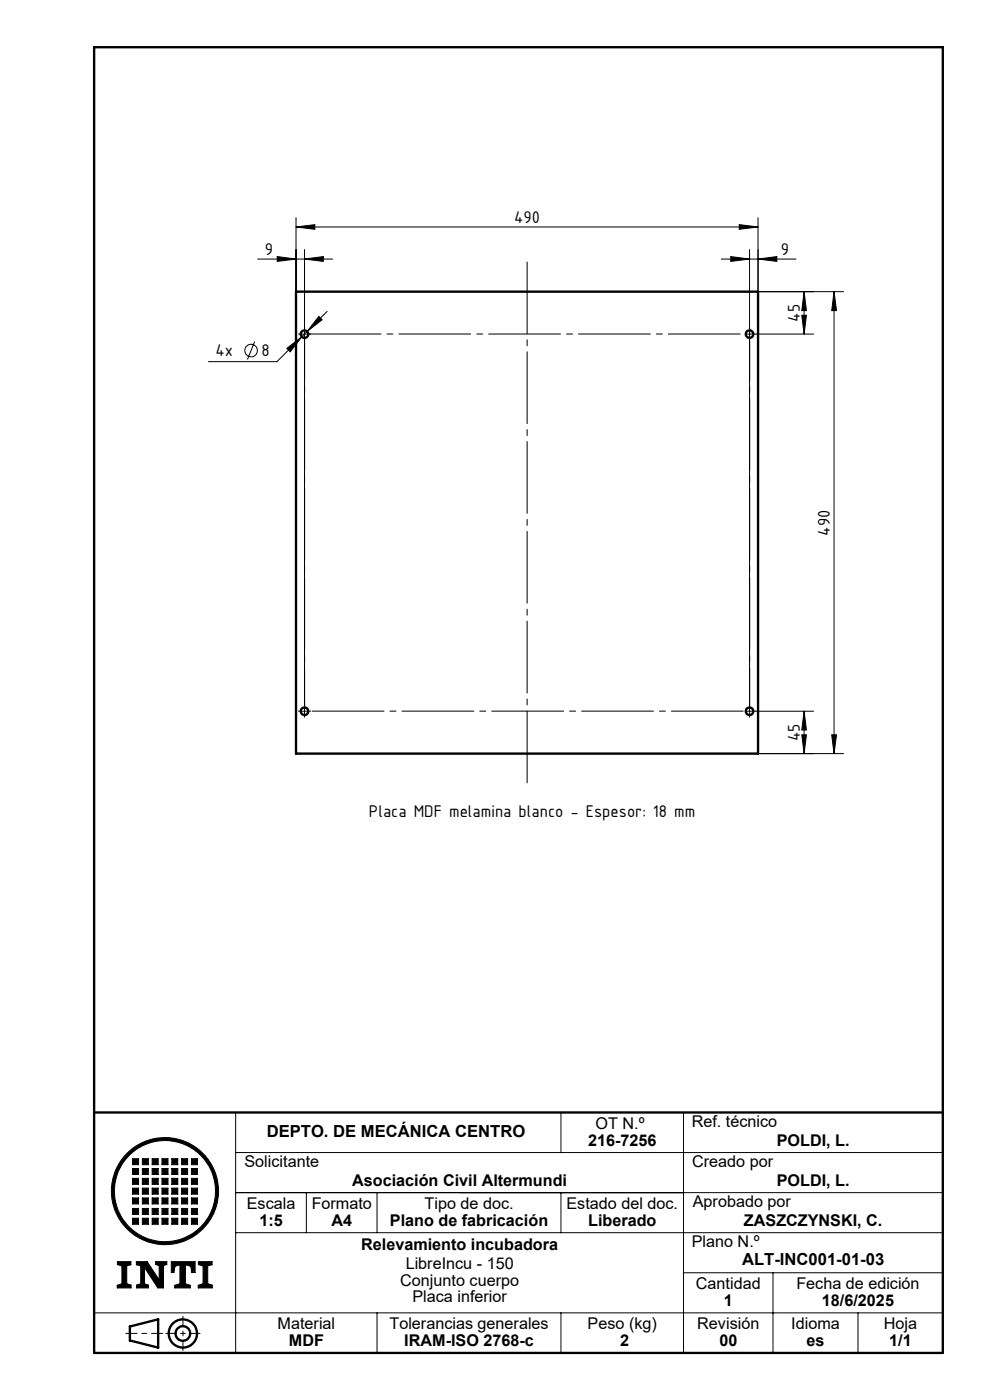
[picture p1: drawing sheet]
<svg xmlns="http://www.w3.org/2000/svg" width="210mm" height="297mm" viewBox="0 0 210 297" stroke-linecap="round" stroke-linejoin="round" font-family="sans-serif">
<g fill="none" stroke="#000" stroke-width=".21">
<path d="M54.6 55h16M58.8 54.4l4 .6-4 .5zM62.8 48.2l4-.5v.9zM62.8 46.2v15.7M62.8 48.2h98M64.6 55l4-.6v1.1zM64.6 52.9v96.4M153 55h15.8M155 54.4l4 .6-4 .5zM156.8 47.7l4 .5-4 .4zM159 52.9v96.5M160.8 46.2v15.7h18.1"/>
<path d="M160.8 55l4-.6v1.1zM54 72.5l-1.5 3.8M60.9 73.9l3.1-2.5-2.4 3.2zM64.1 70.9h1M67.6 67.1l.7 .7-3.1 2.5zM69.4 66.1l-10.7 10.6h-14.5M158.5 70.9h1M160.3 70.9h12.3M170.1 66.9h1l-.5 4zM170.6 61.9v9M170.6 61.9l.5 4h-1zM176.9 61.9v98"/>
<path d="M176.9 61.9l.5 4h-1zM64.1 150.9h1M64.6 150.4v1M158.5 150.9h1M159 150.4v1M160.3 150.9h12.3M160.8 159.9h18.1M170.1 155.9h1l-.5 4zM170.6 150.9v9M170.6 150.9l.5 4h-1zM176.4 155.9h1l-.5 4zM20 236v51"/>
<path d="M50 236v51M119 236v8.5M149.2 236h-4.2v51M28.1 245.8h1.3v1.3h-1.3zM28.1 247.9h1.3v1.3h-1.3zM28.1 250h1.3v1.2h-1.3zM28.1 252.1h1.3v1.2h-1.3zM28.1 254.1h1.3v1.3h-1.3zM28.1 256.4h1.3v1.2h-1.3zM28.1 258.4h1.3v1.3h-1.3zM30.2 245.8h1.3v1.3h-1.3zM30.2 247.9h1.3v1.3h-1.3z"/>
<path d="M30.2 250h1.3v1.2h-1.3zM30.2 252.1h1.3v1.2h-1.3zM30.2 254.1h1.3v1.3h-1.3zM30.2 256.4h1.3v1.2h-1.3zM30.2 258.4h1.3v1.3h-1.3zM32.3 245.8h1.2v1.3h-1.2zM32.3 247.9h1.2v1.3h-1.2zM32.3 250h1.2v1.2h-1.2zM32.3 252.1h1.2v1.2h-1.2zM32.3 254.1h1.2v1.3h-1.2zM32.3 256.4h1.2v1.2h-1.2zM32.3 258.4h1.2v1.3h-1.2z"/>
<path d="M34.4 245.8h1.2v1.3h-1.2zM34.4 247.9h1.2v1.3h-1.2zM34.4 250h1.2v1.2h-1.2zM34.4 252.1h1.2v1.2h-1.2zM34.4 254.1h1.2v1.3h-1.2zM34.4 256.4h1.2v1.2h-1.2zM34.4 258.4h1.2v1.3h-1.2zM36.4 245.8h1.3v1.3h-1.3zM36.4 247.9h1.3v1.3h-1.3zM36.4 250h1.3v1.2h-1.3zM36.4 252.1h1.3v1.2h-1.3zM36.4 254.1h1.3v1.3h-1.3z"/>
<path d="M36.4 256.4h1.3v1.2h-1.3zM36.4 258.4h1.3v1.3h-1.3zM38.5 245.8h1.3v1.3h-1.3zM38.5 247.9h1.3v1.3h-1.3zM38.5 250h1.3v1.2h-1.3zM38.5 252.1h1.3v1.2h-1.3zM38.5 254.1h1.3v1.3h-1.3zM38.5 256.4h1.3v1.2h-1.3zM38.5 258.4h1.3v1.3h-1.3zM40.6 245.8h1.3v1.3h-1.3zM40.6 247.9h1.3v1.3h-1.3zM40.6 250h1.3v1.2h-1.3z"/>
<path d="M40.6 252.1h1.3v1.2h-1.3zM40.6 254.1h1.3v1.3h-1.3zM40.6 256.4h1.3v1.2h-1.3zM40.6 258.4h1.3v1.3h-1.3zM50 253h150M50 244.5h150M65 253v8.5M80 253v8.5M119 253v8.5M20 278.5h180M24.9 267.6h2.9v.7l-.9 .2v3.8l.9 .3v.6h-2.9v-.5l1-.4v-3.8l-1-.2zM28.9 267.6h2.3l2.6 3.9v-3l-.8-.3v-.6h2.4v.6l-.7 .3v4.7h-1.2l-2.8-4.3v3.4l.8 .3v.6h-2.5v-.6l.8-.3v-3.8l-.9-.2z"/>
<path d="M36.3 267.6h5.1v2.3h-.7l-.2-1.3-1.2-.3v4l1.1 .4v.5h-3.3v-.5l1.1-.4v-4l-1.1 .3-.2 1.3h-.6zM42.1 267.6h2.9v.7l-.9 .2v3.8l.9 .3v.6h-2.9v-.5l1-.4v-3.8l-1-.2zM50 261.5h150M80 278.5v8.5M119 278.5v8.5M145 270h55M164 270v17M182 278.5v8.5"/>
<circle cx="53.3" cy="74.4" r="1.34"/>
<circle cx="35" cy="252.7" r="11.4"/>
<circle cx="35" cy="252.7" r="10.7"/>
</g>
<g fill="none" stroke="#000" stroke-width=".5">
<path d="M20 10h180v277h-180zM62.8 61.9h98v98h-98zM20 236h180M27.6 281.4l5.9-1.5v6l-5.9-1.5z"/>
<circle cx="64.6" cy="70.9" r=".81"/>
<circle cx="159" cy="70.9" r=".81"/>
<circle cx="64.6" cy="150.9" r=".81"/>
<circle cx="159" cy="150.9" r=".81"/>
<circle cx="38.8" cy="282.9" r="3"/>
<circle cx="38.8" cy="282.9" r="1.55"/>
</g>
<path d="M26.7 282.9h7.8" fill="none" stroke="#000" stroke-width=".21" stroke-dasharray="6.1 1 1 1" stroke-dashoffset="3.7"/>
<path d="M38.8 279.2v7.3M35.2 282.9h7.2" fill="none" stroke="#000" stroke-width=".21" stroke-dasharray="6.1 1 1 1" stroke-dashoffset="4"/>
<g fill="#000">
<path d="M24.9 267.6v.7l1 .2v3.8l-1 .4v.5h2.9v-.6l-.9-.3v-3.8l.9-.2v-.7zM36.3 267.6v2.3h.6l.2-1.3 1.1-.3v4l-1.1 .4v.5h3.3v-.5l-1.1-.4v-4l1.2 .3 .2 1.3h.7v-2.3zM42.1 267.6v.7l1 .2v3.8l-1 .4v.5h2.9v-.6l-.9-.3v-3.8l.9-.2v-.7zM28.1 258.4v1.3h1.3v-1.3zM30.2 258.4v1.3h1.3v-1.3zM32.3 258.4v1.3h1.2v-1.3zM34.4 258.4v1.3h1.2v-1.3zM36.4 258.4v1.3h1.3v-1.3zM38.5 258.4v1.3h1.3v-1.3zM40.6 258.4v1.3h1.3v-1.3zM40.6 256.4v1.2h1.3v-1.2zM40.6 254.1v1.3h1.3v-1.3zM38.5 254.1v1.3h1.3v-1.3zM38.5 256.4v1.2h1.3v-1.2zM36.4 256.4v1.2h1.3v-1.2zM36.4 254.1v1.3h1.3v-1.3zM34.4 254.1v1.3h1.2v-1.3zM34.4 256.4v1.2h1.2v-1.2zM32.3 256.4v1.2h1.2v-1.2zM32.3 254.1v1.3h1.2v-1.3zM30.2 254.1v1.3h1.3v-1.3zM30.2 256.4v1.2h1.3v-1.2zM28.1 256.4v1.2h1.3v-1.2zM28.1 254.1v1.3h1.3v-1.3zM28.1 252.1v1.2h1.3v-1.2zM30.2 252.1v1.2h1.3v-1.2zM32.3 252.1v1.2h1.2v-1.2zM34.4 252.1v1.2h1.2v-1.2zM36.4 252.1v1.2h1.3v-1.2zM38.5 252.1v1.2h1.3v-1.2zM40.6 252.1v1.2h1.3v-1.2zM40.6 250v1.2h1.3v-1.2zM38.5 250v1.2h1.3v-1.2zM36.4 250v1.2h1.3v-1.2zM34.4 250v1.2h1.2v-1.2zM32.3 250v1.2h1.2v-1.2zM30.2 250v1.2h1.3v-1.2zM28.1 250v1.2h1.3v-1.2zM28.1 247.9v1.3h1.3v-1.3zM30.2 247.9v1.3h1.3v-1.3zM32.3 247.9v1.3h1.2v-1.3zM34.4 247.9v1.3h1.2v-1.3zM36.4 247.9v1.3h1.3v-1.3zM38.5 247.9v1.3h1.3v-1.3zM40.6 247.9v1.3h1.3v-1.3zM40.6 245.8v1.3h1.3v-1.3zM38.5 245.8v1.3h1.3v-1.3zM36.4 245.8v1.3h1.3v-1.3zM34.4 245.8v1.3h1.2v-1.3zM32.3 245.8v1.3h1.2v-1.3zM30.2 245.8v1.3h1.3v-1.3zM28.1 245.8v1.3h1.3v-1.3zM24.3 252.7a10.7 10.7 0 0 1 21.4 0 10.7 10.7 0 0 1-21.4 0zM23.6 252.7a11.4 11.4 0 0 0 22.8 0 11.4 11.4 0 0 0-22.8 0z" fill-rule="evenodd"/>
<path d="M28.9 267.6h2.3l2.6 3.9v-3l-.8-.3v-.6h2.4v.6l-.7 .3v4.7h-1.2l-2.8-4.3v3.4l.8 .3v.6h-2.5v-.6l.8-.3v-3.8l-.9-.2z" fill-rule="evenodd"/>
</g>
<path d="M63.6 70.9h-.3M64.6 69.9v-.3M65.6 70.9h.3M159 69.9v-.3M160 70.9h.3M63.6 150.9h-.3M64.6 149.9v-.6M64.6 151.9v.3M65.6 150.9h.3M159 149.9v-.5M159 151.9v.3M160 150.9h.3" fill="none" stroke="#000" stroke-width=".21" stroke-dasharray="15.2 1.3 1.3 1.3"/>
<path d="M64.6 71.9v78.6M159 71.9v78.6" fill="none" stroke="#000" stroke-width=".21" stroke-dasharray="15.2 1.3 1.3 1.3" stroke-dashoffset="6.4"/>
<path d="M158 70.9h-93.4" fill="none" stroke="#000" stroke-width=".21" stroke-dasharray="15.2 1.3 1.3 1.3" stroke-dashoffset="-1"/>
<path d="M158 150.9h-92.1" fill="none" stroke="#000" stroke-width=".21" stroke-dasharray="15.2 1.3 1.3 1.3" stroke-dashoffset="-.4"/>
<path d="M111.8 55.4v110.8" fill="none" stroke="#000" stroke-width=".21" stroke-dasharray="15.2 1.3 1.3 1.3" stroke-dashoffset="-.2"/>
<g fill="#000">
<path d="M155 54.4l4 .6-4 .5zM160.8 55l4-.6v1.1zM67.6 67.1l-2.4 3.2 3.1-2.5zM60.9 73.9l.7 .7 2.4-3.2z"/>
<path d="M156.8 47.7l4 .5-4 .4zM62.8 48.2l4-.5v.9zM64.6 55l4-.6v1.1zM58.8 54.4l4 .6-4 .5z"/>
<path d="M170.6 150.9l.5 4h-1zM170.1 155.9h1l-.5 4z"/>
<path d="M176.4 155.9h1l-.5 4zM176.9 61.9l.5 4h-1zM170.1 66.9h1l-.5 4zM170.6 61.9l.5 4h-1z"/>
</g>
<g font-size="3.9">
<text x="109.1" y="47.2">490</text>
<text x="56.2" y="54">9</text>
<text x="165.6" y="54">9</text>
<text x="169.7" y="68.2" transform="rotate(-90 169.7 68.2)">45</text>
<text x="45.7" y="75.6">4x</text>
<text x="55.5" y="75.6">8</text>
<text x="176.1" y="113.6" transform="rotate(-90 176.1 113.6)">490</text>
<text x="169.7" y="157.2" transform="rotate(-90 169.7 157.2)">45</text>
<text x="78.3" y="173.4">Placa MDF melamina blanco - Espesor: 18 mm</text>
</g>
<g font-size="3.5">
<text x="56.6" y="241.2">DEPTO. DE MECÁNICA CENTRO</text>
<text x="157.4" y="268.5">ALT-INC001-01-03</text>
</g>
<g font-size="3.4">
<text x="126.3" y="239.5">OT N.º</text>
<text x="146.7" y="239.1">Ref. técnico</text>
<text x="124.8" y="243">216-7256</text>
<text x="164.8" y="243">POLDI, L.</text>
<text x="51.9" y="247.5">Solicitante</text>
<text x="74.7" y="251.6">Asociación Civil Altermundi</text>
<text x="146.8" y="247.5">Creado por</text>
<text x="164.8" y="251.6">POLDI, L.</text>
<text x="52.4" y="256.5">Escala</text>
<text x="66.1" y="256.5">Formato</text>
<text x="90" y="256.5">Tipo de doc.</text>
<text x="120.2" y="256.5">Estado del doc.</text>
<text x="147" y="256">Aprobado por</text>
<text x="55" y="260">1:5</text>
<text x="70.3" y="260">A4</text>
<text x="82.7" y="260">Plano de fabricación</text>
<text x="124.8" y="260">Liberado</text>
<text x="157.8" y="260">ZASZCZYNSKI, C.</text>
<text x="76.6" y="265.1">Relevamiento incubadora</text>
<text x="86.1" y="269.3">LibreIncu - 150</text>
<text x="146.7" y="264.5">Plano N.º</text>
<text x="84.9" y="272.8">Conjunto cuerpo</text>
<text x="147.6" y="273.5">Cantidad</text>
<text x="168.9" y="273.5">Fecha de edición</text>
<text x="58.9" y="282">Material</text>
<text x="82.6" y="282">Tolerancias generales</text>
<text x="87.5" y="276.3">Placa inferior</text>
<text x="124.6" y="282">Peso (kg)</text>
<text x="147.9" y="282">Revisión</text>
<text x="153.5" y="277">1</text>
<text x="167.8" y="282">Idioma</text>
<text x="174.4" y="277">18/6/2025</text>
<text x="187.5" y="282">Hoja</text>
<text x="61.3" y="285.5">MDF</text>
<text x="85.8" y="285.5">IRAM-ISO 2768-c</text>
<text x="131.5" y="285.5">2</text>
<text x="152.6" y="285.5">00</text>
<text x="171.1" y="285.5">es</text>
<text x="188.6" y="285.5">1/1</text>
</g>
</svg>
